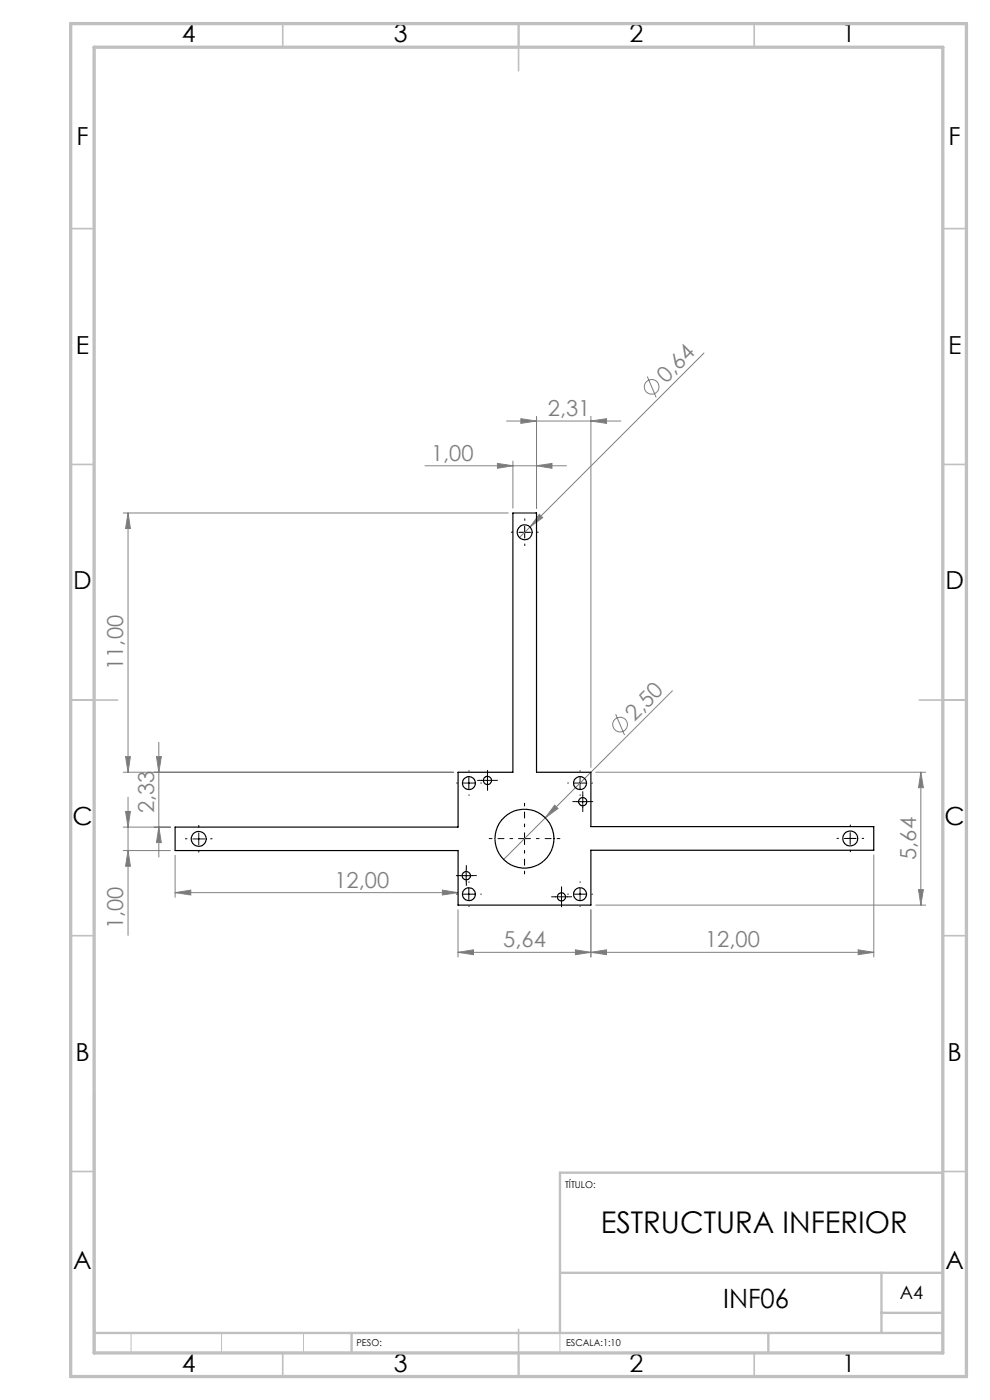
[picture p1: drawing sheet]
<svg xmlns="http://www.w3.org/2000/svg" width="210mm" height="297mm" viewBox="0 0 210 297" stroke-linecap="round" stroke-linejoin="round" font-family="sans-serif">
<g fill="none" stroke="#808080" stroke-width=".21">
<path d="M137.3 79.9l1.9 4.4M149.3 74.9l-39.1 39.1M90.1 98.8h30.1M105.5 98.3l3.3 .5-3.3 .5zM107.5 89.3h24.2M108.8 97.8v10M110.5 88.8l3.3 .5-3.3 .5zM113.8 98.8l3.3-.5v1zM113.8 88.3v19.5M125.3 89.3l3.4-.5v1zM125.3 88.3v74.5M26.1 108.8h81.7"/>
<path d="M27.2 108.8v55M27.2 108.8l.5 3.3h-1.1zM114.4 109.1l.7 .7-2.7 2zM33.7 157.5v24.3M130.6 151.5l1.9 4.4M142.6 146.5l-35.8 35.8M26.1 163.8h70.1M26.1 175.5h10.1M26.6 172.2h1.1l-.5 3.3zM26.6 160.5h1.1l-.5 3.3zM27.2 169.1v29.3M33.2 160.5h1l-.5 3.3z"/>
<path d="M33.7 175.5l.5 3.2h-1zM117.7 170.8l.7 .7-2.7 2zM126.4 163.8h70M195.3 163.8v28.2M195.3 163.8l.6 3.3h-1.1zM26.1 180.4h10.1M27.2 180.4l.5 3.4h-1.1zM37.1 189.4l3.4-.6v1.1zM37.1 181.5v8.9M37.1 189.4h60.1M93.8 188.8l3.4 .6-3.4 .5zM97.2 193v10"/>
<path d="M125.3 193v10M126.4 192h70M185.3 181.4v21.6M194.8 188.7h1.1l-.6 3.3zM97.2 202l3.2-.5v1zM97.2 202h88.1M122.1 201.5l3.2 .5-3.2 .5zM125.3 202l3.4-.5v1zM182 201.5l3.3 .5-3.3 .5z"/>
<circle cx="138.2" cy="82.1" r="1.57"/>
<circle cx="131.5" cy="153.7" r="1.57"/>
</g>
<g fill="none" stroke="#000" stroke-width=".21" stroke-dasharray="15.2 1.3 1.3 1.3">
<path d="M108.8 112.9h-.3M111.3 110.4v-.3M111.3 115.4v.3M113.8 112.9h.4M39.7 177.9h-.4M42.2 175.4v-.3M44.7 177.9h.3M97 166.1h-.1M99.5 163.6v-.1M99.5 168.6v.1M102 166.1h.1M102.2 165.5h-.9"/>
<path d="M103.4 164.3v-.9M103.4 166.8v.9M104.7 165.5h.8M120.6 166.1h-.2M122.4 170h-.9M123.1 163.6v-.1M123.1 168.6v.1M123.6 168.8v-.9M123.6 171.3v.9M124.9 170h.8M125.6 166.1h.1M177.9 177.9h-.4"/>
<path d="M180.4 175.4v-.4M182.9 177.9h.3M42.2 180.4v.4M97 189.7h-.1M97.7 185.7h-.9M98.9 184.5v-.9M98.9 187v.9M99.5 187.2v-.1M99.5 192.2v.1M100.2 185.7h.8M102 189.7h.1M117.9 190.2h-.9"/>
<path d="M119.1 189v-.9M119.1 191.5v.9M120.4 190.2h.8M120.6 189.7h-.2M123.1 187.2v-.1M123.1 192.2v.1M125.6 189.7h.1M180.4 180.4v.3"/>
</g>
<path d="M108.8 177.9h-5M111.3 175.4v-5M113.8 177.9h5M111.3 180.4v5" fill="none" stroke="#000" stroke-width=".21" stroke-dasharray="15.2 1.3 1.3 1.3" stroke-dashoffset="14.6"/>
<g fill="none" stroke="#000" stroke-width=".21">
<path d="M110.1 112.9h2.4M111.3 111.7v2.5M40.9 178h2.5M42.2 176.7v2.5M98.2 166.1h2.5M99.4 164.9v2.5M102.2 165.6h2.4M103.4 164.3v2.5M110 177.9h2.5M111.3 176.7v2.5M121.8 166.1h2.5M122.3 170.1h2.5"/>
<path d="M123 164.9v2.5M123.6 168.8v2.5M179.1 177.9h2.5M180.3 176.6v2.5M97.6 185.8h2.6M98.2 189.7h2.5M98.9 184.5v2.5M99.4 188.5v2.5M117.9 190.2h2.5M119.1 189v2.5M121.8 189.7h2.5M123 188.5v2.5"/>
</g>
<path d="M118.8 248.8v38.2M118.8 270h81.2M27.8 282.8v4.2M47 282.8v4.2M64.4 282.8v4.2" fill="none" stroke="#c0c0c0" stroke-width=".21"/>
<g fill="none" stroke="#c0c0c0" stroke-width=".35">
<path d="M60 5v5M110 5v10M160 5v5M15 48.5h5M200 48.5h5M15 98.5h5M200 98.5h5M15 148.5h10M195 148.5h10M15 198.5h5M200 198.5h5M15 248.5h5"/>
<path d="M200 248.5h5M60 287v5M110 282v10M160 287v5"/>
</g>
<path d="M20 231.8v55.2M200 248.8h-81.2v34M118.8 270h81.2M187 270v12.8M187 278.5h13M20 282.8h180M74.6 282.8v4.2M163 282.8v4.2" fill="none" stroke="#c0c0c0" stroke-width=".5"/>
<path d="M15 5h190v287h-190zM20 10h180v277h-180z" fill="none" stroke="#c0c0c0" stroke-width=".7"/>
<g fill="#808080">
<path d="M114.4 109.1l.7 .7-2.7 2z"/>
<path d="M117.7 170.8l.7 .7-2.7 2z"/>
<path d="M125.3 89.3l3.4-.5v1zM110.5 88.8l3.3 .5-3.3 .5zM113.8 98.8l3.3-.5v1zM105.5 98.3l3.3 .5-3.3 .5z"/>
<path d="M97.2 202l3.2-.5v1zM122.1 201.5l3.2 .5-3.2 .5zM37.1 189.4l3.4-.6v1.1zM93.8 188.8l3.4 .6-3.4 .5z"/>
<path d="M195.3 163.8l.6 3.3h-1.1zM194.8 188.7h1.1l-.6 3.3zM26.6 172.2h1.1l-.5 3.3zM27.2 180.4l.5 3.4h-1.1zM33.2 160.5h1l-.5 3.3zM33.7 175.5l.5 3.2h-1zM27.2 108.8l.5 3.3h-1.1zM26.6 160.5h1.1l-.5 3.3z"/>
<path d="M125.3 202l3.4-.5v1zM182 201.5l3.3 .5-3.3 .5z"/>
</g>
<g fill="none" stroke="#000" stroke-width=".25">
<path d="M37.1 175.5h60.1v-11.7h11.6v-55h5v55h11.5v11.6h60v5h-60v11.6h-28.1v-11.6h-60.1z"/>
<circle cx="111.3" cy="112.9" r="1.6"/>
<circle cx="42.2" cy="178" r="1.59"/>
<circle cx="99.5" cy="166.1" r="1.36"/>
<circle cx="103.4" cy="165.6" r=".88"/>
<circle cx="111.3" cy="177.9" r="6.3"/>
<circle cx="123" cy="166.1" r="1.38"/>
<circle cx="123.6" cy="170.1" r=".87"/>
<circle cx="180.3" cy="177.9" r="1.59"/>
<circle cx="98.9" cy="185.8" r=".87"/>
<circle cx="99.5" cy="189.7" r="1.36"/>
<circle cx="119.1" cy="190.3" r=".87"/>
<circle cx="123" cy="189.7" r="1.38"/>
</g>
<text font-size="6.3" x="127.4" y="261.6">ESTRUCTURA INFERIOR</text>
<text font-size="5.6" x="153.4" y="277.5">INF06</text>
<g font-size="5.3">
<text x="38.5" y="9">4</text>
<text x="83.5" y="9">3</text>
<text x="133.6" y="9">2</text>
<text x="178.6" y="9">1</text>
<text x="16.2" y="30.8">F</text>
<text x="201.2" y="30.8">F</text>
<text x="16.1" y="75">E</text>
<text x="201.1" y="75">E</text>
<text x="15.5" y="125">D</text>
<text x="200.5" y="125">D</text>
<text x="15.4" y="175">C</text>
<text x="200.4" y="175">C</text>
<text x="16" y="225">B</text>
<text x="201" y="225">B</text>
<text x="15.5" y="269.3">A</text>
<text x="200.5" y="269.3">A</text>
<text x="38.5" y="291">4</text>
<text x="83.5" y="291">3</text>
<text x="133.6" y="291">2</text>
<text x="178.6" y="291">1</text>
</g>
<g font-size="4.7" fill="#808080">
<text x="141.3" y="81.4" transform="rotate(-45 141.3 81.4)">0,64</text>
<text x="116.2" y="88.3">2,31</text>
<text x="91.4" y="97.8">1,00</text>
<text x="26.2" y="142.1" transform="rotate(-90 26.2 142.1)">11,00</text>
<text x="134.6" y="153.1" transform="rotate(-45 134.6 153.1)">2,50</text>
<text x="32.7" y="172.5" transform="rotate(-90 32.7 172.5)">2,33</text>
<text x="194.4" y="182.4" transform="rotate(-90 194.4 182.4)">5,64</text>
<text x="70.9" y="188.3">12,00</text>
<text x="26.2" y="197.1" transform="rotate(-90 26.2 197.1)">1,00</text>
<text x="106.7" y="201">5,64</text>
<text x="149.5" y="201">12,00</text>
</g>
<text font-size="3.9" x="190.9" y="275.5">A4</text>
<g font-size="2">
<text x="119.9" y="251.9">TÍTULO:</text>
<text x="75.6" y="285.5">PESO:</text>
<text x="120.1" y="285.6">ESCALA:1:10</text>
</g>
</svg>
